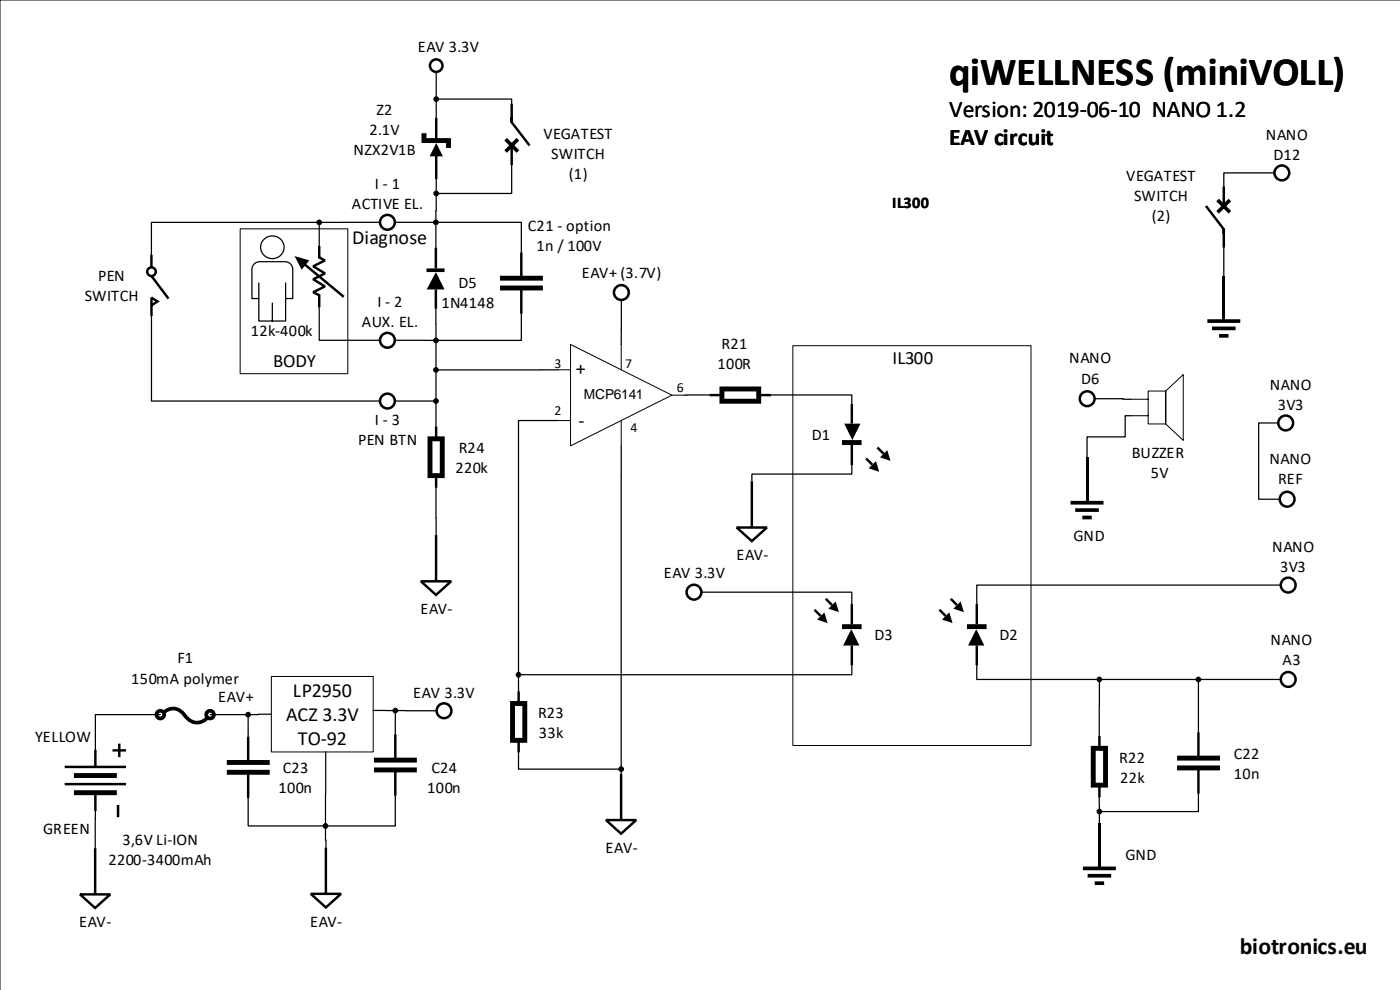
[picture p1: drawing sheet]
<svg xmlns="http://www.w3.org/2000/svg" width="297mm" height="210mm" viewBox="0 0 297 210" stroke-linecap="round" stroke-linejoin="round" font-family="sans-serif">
<path d="M296.9 0h-296.9v209.9" fill="none" stroke="#000" stroke-width=".21"/>
<path d="M168.1 73.3h50.5v84.7h-50.5z" fill-rule="evenodd" fill="#fff"/>
<path d="M168.1 73.3h50.5v84.7h-50.5z" fill="none" stroke="#000" stroke-width=".21"/>
<g fill="#000">
<path d="M178.5 93.3h4.2v1h-4.2zM179 89.8l1.7 3.5 1.8-3.5z" fill-rule="evenodd"/>
<path d="M184.2 99.3l1.5-1.6 .7 2.3zM186.6 96.9l1.5-1.5 .7 2.3z" fill-rule="evenodd"/>
<path d="M173.3 131.3l1.5-1.5 .7 2.3zM175.7 129l1.5-1.5 .7 2.2z" fill-rule="evenodd"/>
<path d="M178.5 132.3h4.2v1h-4.2zM180.5 133.3l-1.7 3.5h3.4z" fill-rule="evenodd"/>
<path d="M199.8 131.3l1.5-1.5 .7 2.3zM202.9 128.2l.8-.7 .7 2.2-2.2-.7z" fill-rule="evenodd"/>
<path d="M205 132.3h4.2v1h-4.2zM207 133.3l-1.7 3.5h3.4z" fill-rule="evenodd"/>
</g>
<path d="M180.6 85.6v4.2M180.6 94.3v4.3M183.6 97.2l1.4 1.3M186 94.8l1.4 1.4M172.7 129.2l1.3 1.4M175.1 126.9l1.3 1.3M180.6 128v4.3M180.6 136.8v4.2M199.2 129.2l1.3 1.4M201.6 126.9l1.3 1.3M207.1 128v4.3M207.1 136.8v4.2" fill="none" stroke="#000" stroke-width=".52"/>
<path d="M121 73l21.5 10.7-21.5 10.8z" fill="#fff"/>
<g fill="none" stroke="#000" stroke-width=".21">
<path d="M118.3 78.4h2.7M121 73l21.5 10.7-21.5 10.8zM131.7 73v5.4M118.3 89.1h2.7M131.7 89.1v5.4M142.5 83.7h2.7"/>
<circle cx="109.9" cy="143" r=".5"/>
<circle cx="131.7" cy="163" r=".5"/>
</g>
<g fill="#000">
<path d="M152.6 81.9h8.8v3.7h-8.8v-1.1h1v-1.5h6.8v1.5h-7.8z" fill-rule="evenodd"/>
<path d="M90.7 92.5h3.6v8.8h-1v-1h-1.6v-6.8h1.6v7.8h-2.6z" fill-rule="evenodd"/>
<path d="M108.2 148.6h3.6v8.8h-1v-1h-1.6v-6.8h1.6v7.8h-2.6z" fill-rule="evenodd"/>
<circle cx="109.9" cy="143" r=".5"/>
<circle cx="131.7" cy="163" r=".5"/>
</g>
<path d="M92.5 90.4v2.6M150.5 83.7h2.6M160.9 83.7h2.6M92.5 113.4v9.8M92.5 100.8v2.6M156.2 111.8h6.4l-3.2 2.9zM159.4 102v9.8M89.3 123.2h6.4l-3.2 2.9zM110 146.5v2.6M110 156.9v2.6M128.5 173.8h6.4l-3.2 2.9zM131.7 164v9.8" fill="none" stroke="#000" stroke-width=".52"/>
<path d="M118.3 89.1h-8.4v53.4M131.7 94.5v68M163.5 83.7h17.1v1.9M180.6 98.6v1.9h-21.2v1.5M92.4 103.4l.1 10M109.9 159.5v3.5h21.3M109.9 143.5v3M180.6 141v2h-70.2M131.7 163.5v.5" fill="none" stroke="#000" stroke-width=".26"/>
<path d="M50.9 48.5h22.8v30.7h-22.8z" fill-rule="evenodd" fill="#fff"/>
<path d="M50.9 48.5h22.8v30.7h-22.8z" fill="none" stroke="#000" stroke-width=".21"/>
<g fill="none" stroke="#000" stroke-width=".53">
<circle cx="82.2" cy="47.1" r="1.57"/>
<circle cx="82.2" cy="72.1" r="1.57"/>
</g>
<path d="M53.9 56l-.4 .6-.1 .5v6.2h1.5v4.7h5.7v-4.7h1.5v-6.2a1.65 1.65 0 0 0-1.7-1.6h-5.3l-.6 .1zM55.3 52.4a2.45 2.45 0 0 0 4.9 0 2.45 2.45 0 0 0-4.9 0z" fill-rule="evenodd" fill="#fff"/>
<g fill="none" stroke="#000" stroke-width=".26">
<path d="M53.9 56l.6-.4 .6-.1h5.3a1.65 1.65 0 0 1 1.7 1.6v6.2h-1.5v4.7h-5.7v-4.7h-1.5v-6.2l.1-.5zM54.9 60v3.3M60.6 60v3.3M80.5 47.1h-12.3M83.7 47.1h8.2M32.1 67v18h48.4M57.7 64.2v3.8M67.7 65.1v7h12.8M83.7 72.1h8.2M92.4 78.9v5.6M118.3 78.4h-25.4M131.8 63.6l-.1 9.4"/>
<path d="M148.7 125.5h31.9v2.5"/>
<circle cx="57.8" cy="52.4" r="2.45"/>
</g>
<g fill="#000">
<path d="M62.5 54.3l3.1 .9-1.6 2z" fill-rule="evenodd"/>
<circle cx="92.4" cy="78.4" r=".5"/>
</g>
<g fill="none" stroke="#000" stroke-width=".52">
<path d="M32.1 54v2.5M32.1 58.5l3.6 4.8M64.3 55.7l8.6 7.2M67.7 52.1v2.5l1.2 .6-2.5 1.2 2.5 1.5-2.5 1.3 2.5 1.5-2.5 1.2 1.3 .7v2.5M32.1 64.7l1.3-.8-1.3-.8v3.9"/>
<circle cx="32.1" cy="57.6" r=".91"/>
</g>
<circle cx="92.4" cy="78.4" r=".5" fill="none" stroke="#000" stroke-width=".21"/>
<g fill="none" stroke="#000" stroke-width=".53">
<circle cx="92.5" cy="13.9" r="1.33"/>
<circle cx="131.8" cy="62" r="1.57"/>
<circle cx="82.2" cy="85" r="1.57"/>
<circle cx="147.2" cy="125.5" r="1.57"/>
</g>
<path d="M57.5 143.4h21.6v16h-21.6z" fill-rule="evenodd" fill="#fff"/>
<g fill="none" stroke="#000" stroke-width=".21">
<path d="M239.7 88.1h3.8M239.7 84.6h3.8M243.5 82.9h3.7v7h-3.7zM247.2 82.9l3.7-3.5v13.9l-3.7-3.4zM57.5 143.4h21.6v16h-21.6z"/>
<circle cx="92.5" cy="21" r=".5"/>
<circle cx="67.7" cy="47.1" r=".5"/>
<circle cx="92.4" cy="47.1" r=".5"/>
<circle cx="92.5" cy="41" r=".5"/>
<circle cx="92.4" cy="72.1" r=".5"/>
<circle cx="92.4" cy="85" r=".5"/>
<circle cx="52.6" cy="151.5" r=".5"/>
<circle cx="83.8" cy="150.6" r=".5"/>
<circle cx="233.1" cy="144" r=".5"/>
<circle cx="254.1" cy="144" r=".5"/>
<circle cx="69" cy="175" r=".5"/>
<circle cx="233.1" cy="172" r=".5"/>
</g>
<g fill="none" stroke="#000" stroke-width=".26">
<path d="M92.5 15.2v5.3M92.5 21.5v3.5M92.5 38v2.5M93 21h15.5v1M108.5 35v6h-15.5M270.2 36.6h-10.7v2.9M67.2 47.1h-35.1v6.9M67.7 47.6v4.5M92.4 47.6v4.9M92.5 41.5l-.1 5.1M92.9 47.1h17.6v6.4M259.5 52.5v6"/>
<path d="M92.4 65.5v6.1M92.4 72.6v5.3M110.5 66.5v5.6h-17.6M83.7 85h8.2M92.4 85.5v4.9M150.5 83.7h-5.3M232.1 84.5l7.6 .1M239.7 88.1h-1.1v4.5h-8.1v4.4M271 89.6h-4.1v16.2h4.4M271.5 124h-64.4v4M34 151.5h-13.8v7.4M44.5 151.5h7.6"/>
<path d="M52.6 152v4.1M57.5 151.4l-4.4 .1M69.1 159.4l-.1 15.1M79.1 150.6h4.2M83.8 151.1v4.5M84.3 150.6h8.2M207.1 141v3h25.5M233.1 144.5v11.5M233.6 144h20M254.1 144.5v10.7M254.6 144h16.9M20.2 171.9v7.9"/>
<path d="M52.6 169.1v5.9h15.9M69 175.5l.1 4.1M83.8 168.6v6.4h-14.3M233.1 169v2.5M233.1 172.5v2M254.1 168.2v3.8h-20.5"/>
</g>
<g fill="none" stroke="#000" stroke-width=".52">
<path d="M92.5 25v4.5M92.5 32.8v5.2M108.5 24.9v1l3.8 4.9M108.5 22v3.9M108.5 30.8v4.2M259.5 39.5v4.2M92.4 52.5v4.4M110.5 53.5v5.1M255.7 43.7l3.8 4.9v1M259.5 48.6v3.9M92.4 61.4v4M110.5 61.4v5.1"/>
<path d="M20.2 158.9v3.6M52.6 156.1v5.1M83.8 155.6v5.1M233.1 156v2.6M254.1 155.2v5.1M13.7 166.2h13M13.7 162.5h13M20.2 179.8v9.8M20.2 168v3.9M52.6 164.1v5M69.1 179.6v9.8M83.8 163.6v5"/>
<path d="M233.1 166.4v2.6M254.1 163.1v5.1M17 189.6h6.4l-3.2 2.8zM65.9 189.4h6.4l-3.2 2.9z"/>
</g>
<g fill="none" stroke="#000" stroke-width=".53">
<circle cx="271.8" cy="36.6" r="1.57"/>
<circle cx="230.5" cy="84.5" r="1.57"/>
<circle cx="272.6" cy="89.6" r="1.57"/>
<circle cx="272.9" cy="105.8" r="1.57"/>
<circle cx="273.2" cy="124" r="1.57"/>
<circle cx="94.2" cy="150.6" r="1.57"/>
<circle cx="273.2" cy="144" r="1.57"/>
</g>
<g fill="none" stroke="#000" stroke-width=".78" stroke-linecap="butt">
<path d="M107.2 29.5l2.6 2.6M109.8 29.5l-2.6 2.6M258.2 42.4l2.6 2.6M260.8 42.4l-2.6 2.6M256 68h7M257 69.6h5M258.5 71.2h2M227 106.5h7M228 108.1h5M229.5 109.7h2M34.7 151a2.81 2.81 0 0 1 4.4 .6 2.95 2.95 0 0 0 4.9 .5M229.6 184h7"/>
<path d="M230.6 185.6h5M232.1 187.2h2"/>
<circle cx="34" cy="151.5" r=".82"/>
<circle cx="44.5" cy="151.5" r=".82"/>
</g>
<g fill="#000">
<path d="M92.5 30.3l-1.4 2.8h2.8zM89.4 28.2h1v1.1h5.2v2h-1v-1h-5.2z" fill-rule="evenodd"/>
<path d="M90.4 56.9h3.9v.8h-3.9zM92.4 57.6l-1.9 3.8h3.8z" fill-rule="evenodd"/>
<path d="M106 58.4v1.1h9.1v-1.1zM106 60.5v1.1h9.1v-1.1z" fill-rule="evenodd"/>
<path d="M259.2 58.5h.6v9.2h-.6z" fill-rule="evenodd"/>
<path d="M230.2 97h.6v9.2h-.6z" fill-rule="evenodd"/>
<path d="M15.7 167.5h9.1v1h-9.1zM15.7 163.8h9.1v1.1h-9.1z" fill-rule="evenodd"/>
<path d="M23.9 158.8h1.1v-1.2h.6v1.2h1.1v.5h-1.1v1.2h-.6v-1.2h-1.1zM24.8 170.6h.5v2.6h-.5z" fill-rule="evenodd"/>
<path d="M48.1 161.1v1h9.1v-1zM48.1 163.2v1h9.1v-1z" fill-rule="evenodd"/>
<path d="M79.3 160.6v1h9.1v-1zM79.3 162.7v1h9.1v-1z" fill-rule="evenodd"/>
<path d="M231.3 158.1h3.6v8.8h-1v-1h-1.6v-6.8h1.6v7.8h-2.6z" fill-rule="evenodd"/>
<path d="M249.6 160.2v1h9.1v-1zM249.6 162.2v1.1h9.1v-1.1z" fill-rule="evenodd"/>
<path d="M232.9 174.5h.5v9.2h-.5z" fill-rule="evenodd"/>
<circle cx="92.5" cy="21" r=".5"/>
<circle cx="67.7" cy="47.1" r=".5"/>
<circle cx="92.4" cy="47.1" r=".5"/>
<circle cx="92.5" cy="41" r=".5"/>
<circle cx="92.4" cy="72.1" r=".5"/>
<circle cx="92.4" cy="85" r=".5"/>
<circle cx="52.6" cy="151.5" r=".5"/>
<circle cx="83.8" cy="150.6" r=".5"/>
<circle cx="233.1" cy="144" r=".5"/>
<circle cx="254.1" cy="144" r=".5"/>
<circle cx="69" cy="175" r=".5"/>
<circle cx="233.1" cy="172" r=".5"/>
</g>
<text font-size="8.5" x="201.2" y="18">qiWELLNESS (miniVOLL)</text>
<g font-size="5">
<text x="201.2" y="24.8">Version: 2019-06-10 NANO 1.2</text>
<text x="201.2" y="30.8">EAV circuit</text>
<text x="262.9" y="202.3">biotronics.eu</text>
</g>
<g font-size="4.2">
<text x="74.7" y="51.7">Diagnose</text>
<text x="122.1" y="79.5">+</text>
<text x="122.7" y="90.5">-</text>
<text x="62.1" y="147.7">LP2950</text>
<text x="60.7" y="152.8">ACZ 3.3V</text>
<text x="63.2" y="157.9">TO-92</text>
</g>
<g font-size="4">
<text x="57.9" y="77.8">BODY</text>
<text x="189.3" y="77.2">IL300</text>
</g>
<g font-size="3.4">
<text x="88.6" y="11.1">EAV 3.3V</text>
<text x="78.3" y="28.6">2.1V</text>
<text x="79.9" y="24.4">Z2</text>
<text x="115.2" y="29.4">VEGATEST</text>
<text x="268.4" y="29.6">NANO</text>
<text x="74.9" y="32.8">NZX2V1B</text>
<text x="116.9" y="33.6">SWITCH</text>
<text x="270" y="33.9">D12</text>
<text x="79.5" y="40">I - 1</text>
<text x="120.6" y="37.8">(1)</text>
<text x="238.8" y="38.4">VEGATEST</text>
<text x="74.6" y="44.2">ACTIVE EL.</text>
<text x="189.2" y="44.1">IL300</text>
<text x="240.5" y="42.6">SWITCH</text>
<text x="244.3" y="46.8">(2)</text>
<text x="111.9" y="49">C21 - option</text>
<text x="113.7" y="53.2">1n / 100V</text>
<text x="20.8" y="59.5">PEN</text>
<text x="123.4" y="58.9">EAV+ (3.7V)</text>
<text x="18" y="63.8">SWITCH</text>
<text x="80" y="65">I - 2</text>
<text x="93.6" y="65.3">1N4148</text>
<text x="97.2" y="61">D5</text>
<text x="53.2" y="71.1">12k-400k</text>
<text x="76.7" y="69.3">AUX. EL.</text>
<text x="153" y="73.9">R21</text>
<text x="226.7" y="77">NANO</text>
<text x="152.1" y="78.1">100R</text>
<text x="229.2" y="81.3">D6</text>
<text x="269.3" y="82.7">NANO</text>
<text x="270.9" y="86.9">3V3</text>
<text x="75.9" y="94.3">PEN BTN</text>
<text x="79.5" y="90.1">I - 3</text>
<text x="97.3" y="96">R24</text>
<text x="172.2" y="93.3">D1</text>
<text x="96.6" y="100.2">220k</text>
<text x="240" y="97">BUZZER</text>
<text x="244" y="101.2">5V</text>
<text x="269.2" y="98.4">NANO</text>
<text x="271" y="102.6">REF</text>
<text x="156.2" y="118.7">EAV-</text>
<text x="227.7" y="114.7">GND</text>
<text x="269.8" y="117.1">NANO</text>
<text x="140.7" y="122.4">EAV 3.3V</text>
<text x="271.5" y="121.3">3V3</text>
<text x="89.1" y="130.1">EAV-</text>
<text x="185.4" y="135.7">D3</text>
<text x="212" y="135.7">D2</text>
<text x="269.4" y="136.6">NANO</text>
<text x="37.6" y="140.6">F1</text>
<text x="271.9" y="140.9">A3</text>
<text x="27.8" y="144.9">150mA polymer</text>
<text x="46.3" y="148.7">EAV+</text>
<text x="87.6" y="147.9">EAV 3.3V</text>
<text x="114.1" y="152.1">R23</text>
<text x="7.5" y="157.2">YELLOW</text>
<text x="114.2" y="156.4">33k</text>
<text x="237.3" y="161.6">R22</text>
<text x="261.6" y="160.9">C22</text>
<text x="59.9" y="163.8">C23</text>
<text x="91.5" y="163.8">C24</text>
<text x="237.5" y="165.9">22k</text>
<text x="261.6" y="165.1">10n</text>
<text x="59.1" y="168">100n</text>
<text x="90.6" y="168">100n</text>
<text x="9.2" y="176.8">GREEN</text>
<text x="26" y="179.2">3,6V Li-ION</text>
<text x="23" y="183.4">2200-3400mAh</text>
<text x="128.4" y="180.8">EAV-</text>
<text x="238.6" y="182.3">GND</text>
<text x="16.8" y="196.5">EAV-</text>
<text x="65.8" y="196.4">EAV-</text>
</g>
<g font-size="2.9">
<text x="117.5" y="78">3</text>
<text x="132.6" y="78">7</text>
<text x="143.5" y="83">6</text>
<text x="117.5" y="88">2</text>
<text x="123.8" y="84.7">MCP6141</text>
<text x="133.7" y="91.6">4</text>
</g>
</svg>
